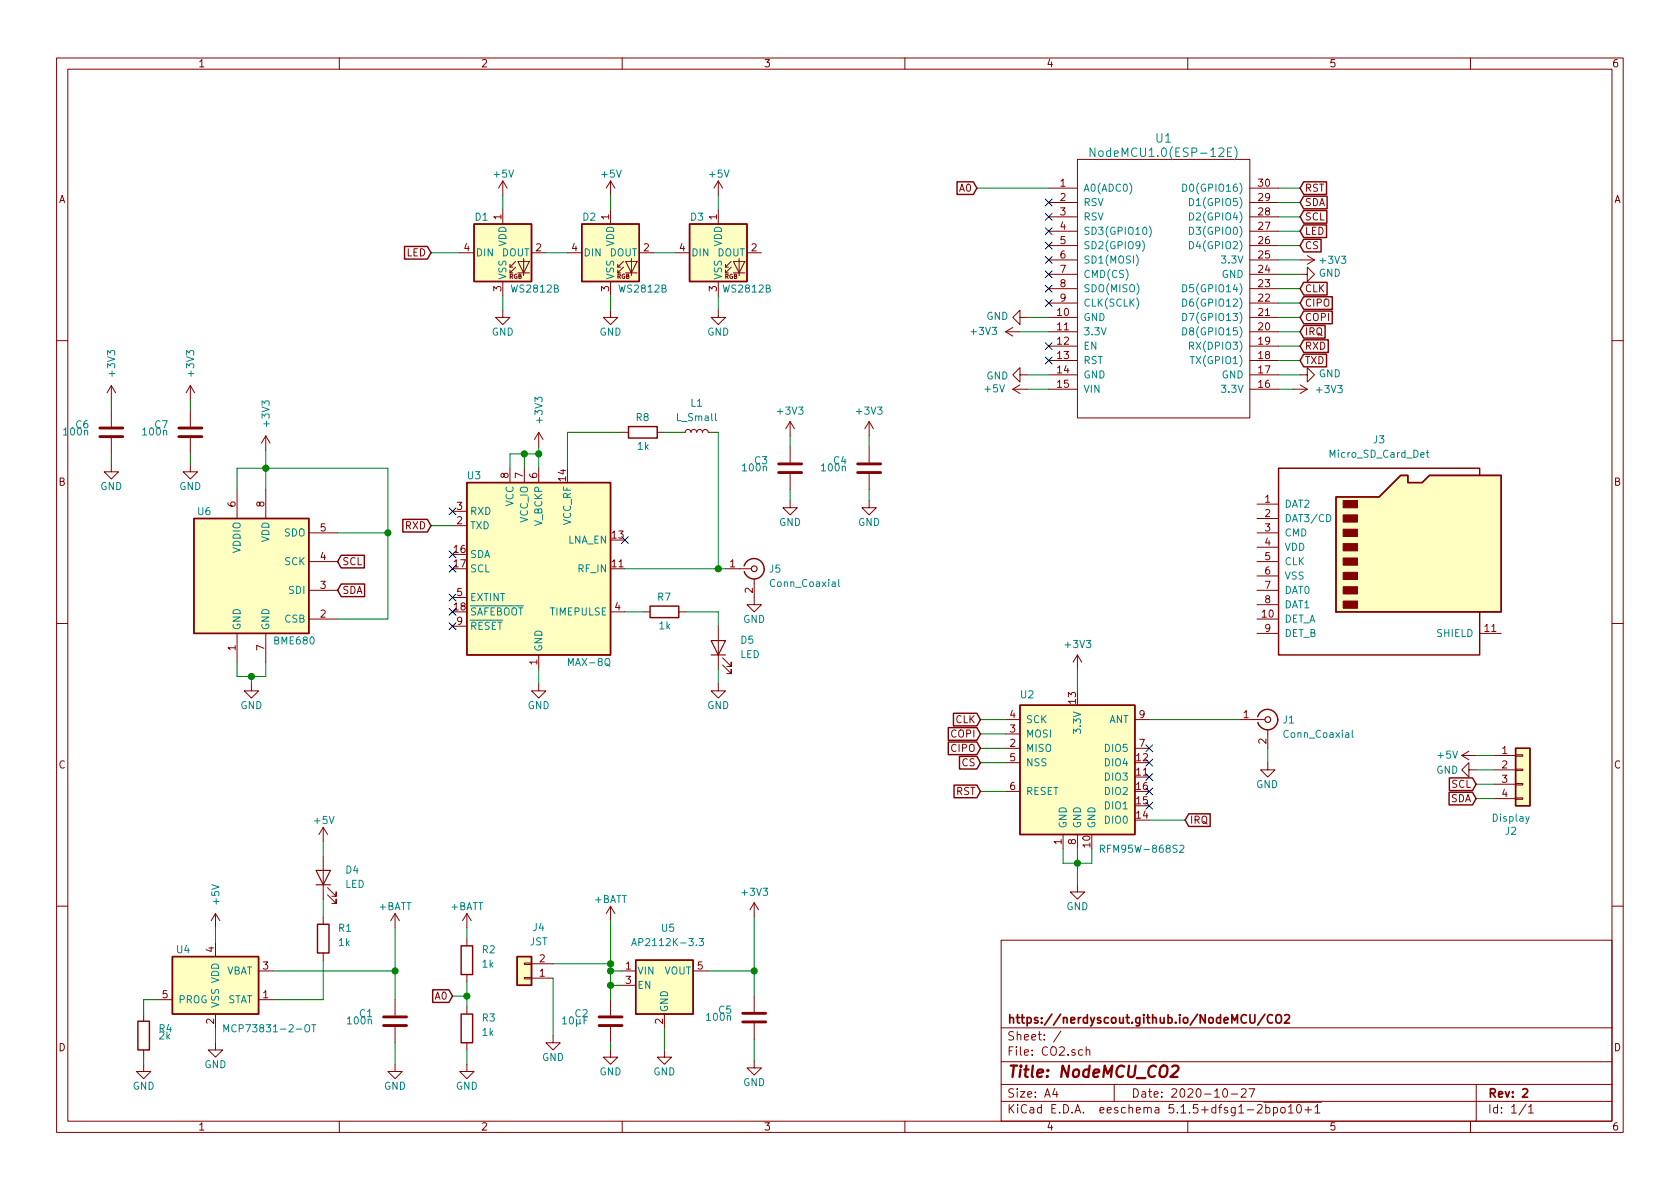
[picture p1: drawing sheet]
EESchema Schematic File Version 4
EELAYER 30 0
EELAYER END
$Descr A4 11693 8268
encoding utf-8
Sheet 1 1
Title "NodeMCU_CO2"
Date "2020-10-27"
Rev "2"
Comp "https://nerdyscout.github.io/NodeMCU/CO2"
Comment1 ""
Comment2 ""
Comment3 ""
Comment4 ""
$EndDescr
$Comp
L power:GND #PWR04
U 1 1
P 7150 2600
F 0 "#PWR04" H 7150 2350 50  0001 C CNN
F 1 "GND" V 7155 2472 50  0000 R CNN
F 2 "" H 7150 2600 50  0001 C CNN
F 3 "" H 7150 2600 50  0001 C CNN
	1    7150 2600
	0    1    1    0   
$EndComp
$Comp
L power:GND #PWR02
U 1 1
P 7150 2200
F 0 "#PWR02" H 7150 1950 50  0001 C CNN
F 1 "GND" V 7155 2072 50  0000 R CNN
F 2 "" H 7150 2200 50  0001 C CNN
F 3 "" H 7150 2200 50  0001 C CNN
	1    7150 2200
	0    1    -1   0   
$EndComp
$Comp
L power:GND #PWR01
U 1 1
P 9050 1900
F 0 "#PWR01" H 9050 1650 50  0001 C CNN
F 1 "GND" V 9055 1772 50  0000 R CNN
F 2 "" H 9050 1900 50  0001 C CNN
F 3 "" H 9050 1900 50  0001 C CNN
	1    9050 1900
	0    -1   -1   0   
$EndComp
Wire Wire Line
	9050 1900 8900 1900
Wire Wire Line
	7300 2600 7150 2600
Wire Wire Line
	7300 2200 7150 2200
Wire Wire Line
	7150 2700 7300 2700
Text GLabel 6800 1300 0    50   Input ~ 0
A0
NoConn ~ 7300 2100
NoConn ~ 7300 2000
NoConn ~ 7300 1900
NoConn ~ 7300 1800
NoConn ~ 7300 1500
NoConn ~ 7300 1400
NoConn ~ 7300 2400
NoConn ~ 7300 2500
Wire Wire Line
	6800 1300 7300 1300
$Comp
L power:+5V #PWR06
U 1 1
P 7150 2700
F 0 "#PWR06" H 7150 2550 50  0001 C CNN
F 1 "+5V" V 7150 2850 50  0000 L CNN
F 2 "" H 7150 2700 50  0001 C CNN
F 3 "" H 7150 2700 50  0001 C CNN
	1    7150 2700
	0    -1   -1   0   
$EndComp
$Comp
L Connector_Generic:Conn_01x04 J2
U 1 1
P 10600 5350
F 0 "J2" H 10518 4925 50  0000 C CNN
F 1 "Display" H 10518 5016 50  0000 C CNN
F 2 "Connector_PinHeader_2.54mm:PinHeader_1x04_P2.54mm_Vertical" H 10600 5350 50  0001 C CNN
F 3 "~" H 10600 5350 50  0001 C CNN
F 4 "PIS" H 10600 5350 50  0001 C CNN "Variant"
	1    10600 5350
	1    0    0    -1  
$EndComp
$Comp
L CO2-rescue:NodeMCU_1.0_(ESP-12E)-ESP8266-CO2-rescue U1
U 1 1
P 8100 2000
F 0 "U1" H 8100 3050 60  0000 C CNN
F 1 "NodeMCU1.0(ESP-12E)" H 8100 2950 60  0000 C CNN
F 2 "Module:NodeMCU_Amica" H 8100 2981 60  0001 C CNN
F 3 "" H 7500 1150 60  0000 C CNN
	1    8100 2000
	1    0    0    -1  
$EndComp
$Comp
L LED:WS2812B D2
U 1 1
P 4250 1750
F 0 "D2" H 4050 2000 50  0000 L CNN
F 1 "WS2812B" H 4300 1500 50  0000 L CNN
F 2 "LED_SMD:LED_WS2812B_PLCC4_5.0x5.0mm_P3.2mm" H 4300 1450 50  0001 L TNN
F 3 "https://cdn-shop.adafruit.com/datasheets/WS2812B.pdf" H 4350 1375 50  0001 L TNN
	1    4250 1750
	1    0    0    -1  
$EndComp
$Comp
L LED:WS2812B D3
U 1 1
P 5000 1750
F 0 "D3" H 4800 2000 50  0000 L CNN
F 1 "WS2812B" H 5025 1500 50  0000 L CNN
F 2 "LED_SMD:LED_WS2812B_PLCC4_5.0x5.0mm_P3.2mm" H 5050 1450 50  0001 L TNN
F 3 "https://cdn-shop.adafruit.com/datasheets/WS2812B.pdf" H 5100 1375 50  0001 L TNN
	1    5000 1750
	1    0    0    -1  
$EndComp
$Comp
L LED:WS2812B D1
U 1 1
P 3500 1750
F 0 "D1" H 3300 2000 50  0000 L CNN
F 1 "WS2812B" H 3550 1500 50  0000 L CNN
F 2 "LED_SMD:LED_WS2812B_PLCC4_5.0x5.0mm_P3.2mm" H 3550 1450 50  0001 L TNN
F 3 "https://cdn-shop.adafruit.com/datasheets/WS2812B.pdf" H 3600 1375 50  0001 L TNN
	1    3500 1750
	1    0    0    -1  
$EndComp
$Comp
L RF_Module:RFM95W-868S2 U2
U 1 1
P 7500 5300
F 0 "U2" H 7150 5775 50  0000 C CNN
F 1 "RFM95W-868S2" H 7950 4700 50  0000 C CNN
F 2 "RF_Module:HOPERF_RFM9XW_SMD" H 4200 6950 50  0001 C CNN
F 3 "https://www.hoperf.com/data/upload/portal/20181127/5bfcbea20e9ef.pdf" H 4200 6950 50  0001 C CNN
F 4 "-CO2,+IOT" H 7500 5300 50  0001 C CNN "Variant"
	1    7500 5300
	1    0    0    -1  
$EndComp
$Comp
L power:+3V3 #PWR07
U 1 1
P 9000 2700
F 0 "#PWR07" H 9000 2550 50  0001 C CNN
F 1 "+3V3" V 9000 2850 50  0000 L CNN
F 2 "" H 9000 2700 50  0001 C CNN
F 3 "" H 9000 2700 50  0001 C CNN
	1    9000 2700
	0    1    1    0   
$EndComp
Wire Wire Line
	9000 2700 8900 2700
$Comp
L power:GND #PWR05
U 1 1
P 9050 2600
F 0 "#PWR05" H 9050 2350 50  0001 C CNN
F 1 "GND" V 9055 2472 50  0000 R CNN
F 2 "" H 9050 2600 50  0001 C CNN
F 3 "" H 9050 2600 50  0001 C CNN
	1    9050 2600
	0    -1   -1   0   
$EndComp
Wire Wire Line
	9050 2600 8900 2600
$Comp
L power:+3V3 #PWR03
U 1 1
P 7100 2300
F 0 "#PWR03" H 7100 2150 50  0001 C CNN
F 1 "+3V3" V 7100 2450 50  0000 L CNN
F 2 "" H 7100 2300 50  0001 C CNN
F 3 "" H 7100 2300 50  0001 C CNN
	1    7100 2300
	0    -1   -1   0   
$EndComp
Wire Wire Line
	7100 2300 7300 2300
$Comp
L power:GND #PWR012
U 1 1
P 7500 6150
F 0 "#PWR012" H 7500 5900 50  0001 C CNN
F 1 "GND" H 7500 6000 50  0000 C CNN
F 2 "" H 7500 6150 50  0001 C CNN
F 3 "" H 7500 6150 50  0001 C CNN
	1    7500 6150
	1    0    0    -1  
$EndComp
Wire Wire Line
	7500 6150 7500 6000
Wire Wire Line
	7400 5900 7400 6000
Wire Wire Line
	7400 6000 7500 6000
Connection ~ 7500 6000
Wire Wire Line
	7500 6000 7500 5900
Wire Wire Line
	7600 6000 7600 5900
$Comp
L power:+3V3 #PWR08
U 1 1
P 7500 4650
F 0 "#PWR08" H 7500 4500 50  0001 C CNN
F 1 "+3V3" H 7400 4825 50  0000 L CNN
F 2 "" H 7500 4650 50  0001 C CNN
F 3 "" H 7500 4650 50  0001 C CNN
	1    7500 4650
	1    0    0    -1  
$EndComp
Wire Wire Line
	7500 4650 7500 4800
$Comp
L Connector:Conn_Coaxial J1
U 1 1
P 8825 5000
F 0 "J1" H 8925 5000 50  0000 L CNN
F 1 "Conn_Coaxial" H 8925 4900 50  0000 L CNN
F 2 "Connector_Coaxial:U.FL_Hirose_U.FL-R-SMT-1_Vertical" H 8825 5000 50  0001 C CNN
F 3 " ~" H 8825 5000 50  0001 C CNN
F 4 "-CO2,+IOT" H 8825 5000 50  0001 C CNN "Variant"
	1    8825 5000
	1    0    0    -1  
$EndComp
Wire Wire Line
	8625 5000 8000 5000
Wire Wire Line
	7500 6000 7600 6000
$Comp
L power:GND #PWR09
U 1 1
P 8825 5300
F 0 "#PWR09" H 8825 5050 50  0001 C CNN
F 1 "GND" H 8900 5150 50  0000 R CNN
F 2 "" H 8825 5300 50  0001 C CNN
F 3 "" H 8825 5300 50  0001 C CNN
	1    8825 5300
	1    0    0    -1  
$EndComp
Wire Wire Line
	8825 5300 8825 5200
$Comp
L power:GND #PWR0101
U 1 1
P 10275 5350
F 0 "#PWR0101" H 10275 5100 50  0001 C CNN
F 1 "GND" V 10275 5150 50  0000 C CNN
F 2 "" H 10275 5350 50  0001 C CNN
F 3 "" H 10275 5350 50  0001 C CNN
	1    10275 5350
	0    1    1    0   
$EndComp
$Comp
L power:+5V #PWR0102
U 1 1
P 10275 5250
F 0 "#PWR0102" H 10275 5100 50  0001 C CNN
F 1 "+5V" V 10275 5450 50  0000 C CNN
F 2 "" H 10275 5250 50  0001 C CNN
F 3 "" H 10275 5250 50  0001 C CNN
	1    10275 5250
	0    -1   -1   0   
$EndComp
Text GLabel 10275 5450 0    50   Input ~ 0
SCL
Text GLabel 10275 5550 0    50   Input ~ 0
SDA
Wire Wire Line
	10400 5550 10275 5550
Wire Wire Line
	10275 5450 10400 5450
Wire Wire Line
	10400 5350 10275 5350
Wire Wire Line
	10275 5250 10400 5250
$Comp
L power:GND #PWR0103
U 1 1
P 5000 2150
F 0 "#PWR0103" H 5000 1900 50  0001 C CNN
F 1 "GND" H 5000 2000 50  0000 C CNN
F 2 "" H 5000 2150 50  0001 C CNN
F 3 "" H 5000 2150 50  0001 C CNN
	1    5000 2150
	-1   0    0    -1  
$EndComp
$Comp
L power:GND #PWR0104
U 1 1
P 4250 2150
F 0 "#PWR0104" H 4250 1900 50  0001 C CNN
F 1 "GND" H 4250 2000 50  0000 C CNN
F 2 "" H 4250 2150 50  0001 C CNN
F 3 "" H 4250 2150 50  0001 C CNN
	1    4250 2150
	-1   0    0    -1  
$EndComp
$Comp
L power:GND #PWR0105
U 1 1
P 3500 2150
F 0 "#PWR0105" H 3500 1900 50  0001 C CNN
F 1 "GND" H 3500 2000 50  0000 C CNN
F 2 "" H 3500 2150 50  0001 C CNN
F 3 "" H 3500 2150 50  0001 C CNN
	1    3500 2150
	-1   0    0    -1  
$EndComp
Wire Wire Line
	3500 2150 3500 2050
Wire Wire Line
	4250 2150 4250 2050
Wire Wire Line
	5000 2150 5000 2050
Wire Wire Line
	3800 1750 3950 1750
Wire Wire Line
	4550 1750 4700 1750
Text GLabel 9050 2500 2    50   Input ~ 0
TXD
Text GLabel 9050 2400 2    50   Input ~ 0
RXD
Wire Wire Line
	9050 2500 8900 2500
Wire Wire Line
	8900 2400 9050 2400
Text GLabel 9050 1500 2    50   Input ~ 0
SCL
Text GLabel 9050 1400 2    50   Input ~ 0
SDA
Wire Wire Line
	9050 1500 8900 1500
Wire Wire Line
	8900 1400 9050 1400
$Comp
L power:+3V3 #PWR0106
U 1 1
P 9050 1800
F 0 "#PWR0106" H 9050 1650 50  0001 C CNN
F 1 "+3V3" V 9050 1925 50  0000 L CNN
F 2 "" H 9050 1800 50  0001 C CNN
F 3 "" H 9050 1800 50  0001 C CNN
	1    9050 1800
	0    1    1    0   
$EndComp
Wire Wire Line
	9050 1800 8900 1800
Text GLabel 9050 2200 2    50   Input ~ 0
COPI
Text GLabel 9050 2100 2    50   Input ~ 0
CIPO
Text GLabel 9050 2000 2    50   Input ~ 0
CLK
Wire Wire Line
	9050 2300 8900 2300
Wire Wire Line
	8900 2200 9050 2200
Wire Wire Line
	9050 2100 8900 2100
Wire Wire Line
	8900 2000 9050 2000
Text GLabel 6825 5300 0    50   Input ~ 0
CS
Text GLabel 6825 5100 0    50   Input ~ 0
COPI
Text GLabel 6825 5200 0    50   Input ~ 0
CIPO
Text GLabel 6825 5000 0    50   Input ~ 0
CLK
Wire Wire Line
	6825 5300 7000 5300
Wire Wire Line
	7000 5200 6825 5200
Wire Wire Line
	6825 5100 7000 5100
Wire Wire Line
	7000 5000 6825 5000
NoConn ~ 8000 5200
NoConn ~ 8000 5600
NoConn ~ 8000 5500
NoConn ~ 8000 5400
NoConn ~ 8000 5300
NoConn ~ 7300 1700
$Comp
L Regulator_Linear:AP2112K-3.3 U5
U 1 1
P 4625 6850
F 0 "U5" H 4650 7250 50  0000 C CNN
F 1 "AP2112K-3.3" H 4650 7150 50  0000 C CNN
F 2 "Package_TO_SOT_SMD:SOT-23-5" H 4625 7175 50  0001 C CNN
F 3 "https://www.diodes.com/assets/Datasheets/AP2112.pdf" H 4625 6950 50  0001 C CNN
	1    4625 6850
	1    0    0    -1  
$EndComp
$Comp
L power:GND #PWR0107
U 1 1
P 4625 7300
F 0 "#PWR0107" H 4625 7050 50  0001 C CNN
F 1 "GND" H 4625 7150 50  0000 C CNN
F 2 "" H 4625 7300 50  0001 C CNN
F 3 "" H 4625 7300 50  0001 C CNN
	1    4625 7300
	1    0    0    -1  
$EndComp
Wire Wire Line
	4625 7300 4625 7150
Wire Wire Line
	4325 6850 4250 6850
Wire Wire Line
	4250 6850 4250 6750
Wire Wire Line
	4325 6750 4250 6750
Connection ~ 4250 6750
$Comp
L Device:C C2
U 1 1
P 4250 7100
F 0 "C2" H 4100 7050 50  0000 R CNN
F 1 "10µF" H 4100 7100 50  0000 R CNN
F 2 "Capacitor_SMD:C_0603_1608Metric" H 4288 6950 50  0001 C CNN
F 3 "~" H 4250 7100 50  0001 C CNN
	1    4250 7100
	1    0    0    1   
$EndComp
$Comp
L power:GND #PWR0108
U 1 1
P 4250 7300
F 0 "#PWR0108" H 4250 7050 50  0001 C CNN
F 1 "GND" H 4250 7150 50  0000 C CNN
F 2 "" H 4250 7300 50  0001 C CNN
F 3 "" H 4250 7300 50  0001 C CNN
	1    4250 7300
	1    0    0    -1  
$EndComp
Wire Wire Line
	4250 6950 4250 6850
Connection ~ 4250 6850
Wire Wire Line
	4250 7250 4250 7300
Wire Wire Line
	4250 6400 4250 6700
$Comp
L power:+BATT #PWR0109
U 1 1
P 4250 6400
F 0 "#PWR0109" H 4250 6250 50  0001 C CNN
F 1 "+BATT" H 4250 6550 50  0000 C CNN
F 2 "" H 4250 6400 50  0001 C CNN
F 3 "" H 4250 6400 50  0001 C CNN
	1    4250 6400
	1    0    0    -1  
$EndComp
$Comp
L power:+3V3 #PWR0110
U 1 1
P 5250 6375
F 0 "#PWR0110" H 5250 6225 50  0001 C CNN
F 1 "+3V3" H 5150 6550 50  0000 L CNN
F 2 "" H 5250 6375 50  0001 C CNN
F 3 "" H 5250 6375 50  0001 C CNN
	1    5250 6375
	1    0    0    -1  
$EndComp
$Comp
L Battery_Management:MCP73831-2-OT U4
U 1 1
P 1500 6850
F 0 "U4" H 1275 7100 50  0000 C CNN
F 1 "MCP73831-2-OT" H 1875 6550 50  0000 C CNN
F 2 "Package_TO_SOT_SMD:SOT-23-5" H 1550 6600 50  0001 L CIN
F 3 "http://ww1.microchip.com/downloads/en/DeviceDoc/20001984g.pdf" H 1350 6800 50  0001 C CNN
	1    1500 6850
	1    0    0    -1  
$EndComp
$Comp
L power:+BATT #PWR0111
U 1 1
P 2750 6450
F 0 "#PWR0111" H 2750 6300 50  0001 C CNN
F 1 "+BATT" H 2750 6600 50  0000 C CNN
F 2 "" H 2750 6450 50  0001 C CNN
F 3 "" H 2750 6450 50  0001 C CNN
	1    2750 6450
	1    0    0    -1  
$EndComp
Wire Wire Line
	2750 6750 2750 6450
$Comp
L power:+5V #PWR0112
U 1 1
P 1500 6450
F 0 "#PWR0112" H 1500 6300 50  0001 C CNN
F 1 "+5V" V 1500 6600 50  0000 L CNN
F 2 "" H 1500 6450 50  0001 C CNN
F 3 "" H 1500 6450 50  0001 C CNN
	1    1500 6450
	1    0    0    -1  
$EndComp
Wire Wire Line
	1500 6550 1500 6450
$Comp
L power:GND #PWR0113
U 1 1
P 1500 7250
F 0 "#PWR0113" H 1500 7000 50  0001 C CNN
F 1 "GND" H 1500 7100 50  0000 C CNN
F 2 "" H 1500 7250 50  0001 C CNN
F 3 "" H 1500 7250 50  0001 C CNN
	1    1500 7250
	1    0    0    -1  
$EndComp
Wire Wire Line
	1500 7250 1500 7150
$Comp
L Device:C C1
U 1 1
P 2750 7100
F 0 "C1" H 2600 7050 50  0000 R CNN
F 1 "100n" H 2600 7100 50  0000 R CNN
F 2 "Capacitor_SMD:C_0603_1608Metric" H 2788 6950 50  0001 C CNN
F 3 "~" H 2750 7100 50  0001 C CNN
	1    2750 7100
	1    0    0    1   
$EndComp
Wire Wire Line
	1900 6750 2750 6750
Connection ~ 2750 6750
Wire Wire Line
	2750 6750 2750 6950
$Comp
L power:GND #PWR0114
U 1 1
P 2750 7400
F 0 "#PWR0114" H 2750 7150 50  0001 C CNN
F 1 "GND" H 2750 7250 50  0000 C CNN
F 2 "" H 2750 7400 50  0001 C CNN
F 3 "" H 2750 7400 50  0001 C CNN
	1    2750 7400
	1    0    0    -1  
$EndComp
Wire Wire Line
	2750 7400 2750 7250
$Comp
L Device:R R4
U 1 1
P 1000 7200
F 0 "R4" H 1100 7250 50  0000 L CNN
F 1 "2k" H 1100 7200 50  0000 L CNN
F 2 "Resistor_SMD:R_0603_1608Metric" V 930 7200 50  0001 C CNN
F 3 "~" H 1000 7200 50  0001 C CNN
	1    1000 7200
	1    0    0    -1  
$EndComp
$Comp
L power:GND #PWR0115
U 1 1
P 1000 7400
F 0 "#PWR0115" H 1000 7150 50  0001 C CNN
F 1 "GND" H 1000 7250 50  0000 C CNN
F 2 "" H 1000 7400 50  0001 C CNN
F 3 "" H 1000 7400 50  0001 C CNN
	1    1000 7400
	1    0    0    -1  
$EndComp
Wire Wire Line
	1100 6950 1000 6950
Wire Wire Line
	1000 7050 1000 6950
Wire Wire Line
	1000 7400 1000 7350
$Comp
L Device:R R1
U 1 1
P 2250 6525
F 0 "R1" H 2350 6600 50  0000 L CNN
F 1 "1k" H 2350 6500 50  0000 L CNN
F 2 "Resistor_SMD:R_0603_1608Metric" V 2180 6525 50  0001 C CNN
F 3 "~" H 2250 6525 50  0001 C CNN
	1    2250 6525
	1    0    0    -1  
$EndComp
Wire Wire Line
	1900 6950 2250 6950
Wire Wire Line
	2250 6950 2250 6675
$Comp
L Device:LED D4
U 1 1
P 2250 6100
F 0 "D4" V 2300 5950 50  0000 R CNN
F 1 "LED" V 2200 5950 50  0000 R CNN
F 2 "LED_SMD:LED_0603_1608Metric" H 2250 6100 50  0001 C CNN
F 3 "~" H 2250 6100 50  0001 C CNN
	1    2250 6100
	0    -1   -1   0   
$EndComp
Wire Wire Line
	2250 6375 2250 6250
$Comp
L power:+5V #PWR0116
U 1 1
P 2250 5850
F 0 "#PWR0116" H 2250 5700 50  0001 C CNN
F 1 "+5V" H 2175 6000 50  0000 L CNN
F 2 "" H 2250 5850 50  0001 C CNN
F 3 "" H 2250 5850 50  0001 C CNN
	1    2250 5850
	1    0    0    -1  
$EndComp
Wire Wire Line
	2250 5850 2250 5950
$Comp
L Device:R R3
U 1 1
P 3250 7150
F 0 "R3" H 3350 7225 50  0000 L CNN
F 1 "1k" H 3350 7125 50  0000 L CNN
F 2 "Resistor_SMD:R_0603_1608Metric" V 3180 7150 50  0001 C CNN
F 3 "~" H 3250 7150 50  0001 C CNN
	1    3250 7150
	1    0    0    -1  
$EndComp
$Comp
L Device:R R2
U 1 1
P 3250 6675
F 0 "R2" H 3350 6750 50  0000 L CNN
F 1 "1k" H 3350 6650 50  0000 L CNN
F 2 "Resistor_SMD:R_0603_1608Metric" V 3180 6675 50  0001 C CNN
F 3 "~" H 3250 6675 50  0001 C CNN
	1    3250 6675
	1    0    0    -1  
$EndComp
$Comp
L power:+BATT #PWR0117
U 1 1
P 3250 6450
F 0 "#PWR0117" H 3250 6300 50  0001 C CNN
F 1 "+BATT" H 3250 6600 50  0000 C CNN
F 2 "" H 3250 6450 50  0001 C CNN
F 3 "" H 3250 6450 50  0001 C CNN
	1    3250 6450
	1    0    0    -1  
$EndComp
Wire Wire Line
	3250 6450 3250 6525
Wire Wire Line
	3250 6825 3250 6925
$Comp
L power:GND #PWR0118
U 1 1
P 3250 7400
F 0 "#PWR0118" H 3250 7150 50  0001 C CNN
F 1 "GND" H 3250 7250 50  0000 C CNN
F 2 "" H 3250 7400 50  0001 C CNN
F 3 "" H 3250 7400 50  0001 C CNN
	1    3250 7400
	1    0    0    -1  
$EndComp
Wire Wire Line
	3250 7300 3250 7400
Text GLabel 3150 6925 0    50   Input ~ 0
A0
Wire Wire Line
	3150 6925 3250 6925
Connection ~ 3250 6925
Wire Wire Line
	3250 6925 3250 7000
$Comp
L Connector_Generic:Conn_01x02 J4
U 1 1
P 3650 6800
F 0 "J4" H 3550 6450 50  0000 C CNN
F 1 "JST" H 3550 6550 50  0000 C CNN
F 2 "Connector_JST:JST_PH_S2B-PH-SM4-TB_1x02-1MP_P2.00mm_Horizontal" H 3650 6800 50  0001 C CNN
F 3 "~" H 3650 6800 50  0001 C CNN
	1    3650 6800
	-1   0    0    1   
$EndComp
$Comp
L power:GND #PWR0119
U 1 1
P 3850 7200
F 0 "#PWR0119" H 3850 6950 50  0001 C CNN
F 1 "GND" H 3850 7050 50  0000 C CNN
F 2 "" H 3850 7200 50  0001 C CNN
F 3 "" H 3850 7200 50  0001 C CNN
	1    3850 7200
	1    0    0    -1  
$EndComp
Wire Wire Line
	3850 7200 3850 6800
Wire Wire Line
	3850 6700 4250 6700
Connection ~ 4250 6700
Wire Wire Line
	4250 6700 4250 6750
Text GLabel 8250 5700 2    50   Input ~ 0
IRQ
Text GLabel 6825 5500 0    50   Input ~ 0
RST
Wire Wire Line
	6825 5500 7000 5500
Wire Wire Line
	8250 5700 8000 5700
Text GLabel 9050 2300 2    50   Input ~ 0
IRQ
Text GLabel 9050 1700 2    50   Input ~ 0
CS
Wire Wire Line
	9050 1700 8900 1700
Text GLabel 9050 1300 2    50   Input ~ 0
RST
Wire Wire Line
	9050 1300 8900 1300
$Comp
L power:+5V #PWR0120
U 1 1
P 3500 1350
F 0 "#PWR0120" H 3500 1200 50  0001 C CNN
F 1 "+5V" H 3425 1500 50  0000 L CNN
F 2 "" H 3500 1350 50  0001 C CNN
F 3 "" H 3500 1350 50  0001 C CNN
	1    3500 1350
	1    0    0    -1  
$EndComp
$Comp
L power:+5V #PWR0121
U 1 1
P 4250 1350
F 0 "#PWR0121" H 4250 1200 50  0001 C CNN
F 1 "+5V" H 4175 1500 50  0000 L CNN
F 2 "" H 4250 1350 50  0001 C CNN
F 3 "" H 4250 1350 50  0001 C CNN
	1    4250 1350
	1    0    0    -1  
$EndComp
$Comp
L power:+5V #PWR0122
U 1 1
P 5000 1350
F 0 "#PWR0122" H 5000 1200 50  0001 C CNN
F 1 "+5V" H 4925 1500 50  0000 L CNN
F 2 "" H 5000 1350 50  0001 C CNN
F 3 "" H 5000 1350 50  0001 C CNN
	1    5000 1350
	1    0    0    -1  
$EndComp
Wire Wire Line
	5000 1450 5000 1350
Wire Wire Line
	4250 1450 4250 1350
Wire Wire Line
	3500 1450 3500 1350
NoConn ~ 7300 1600
Text GLabel 9050 1600 2    50   Input ~ 0
LED
Wire Wire Line
	8900 1600 9050 1600
Text GLabel 3000 1750 0    50   Input ~ 0
LED
$Comp
L RF_GPS:MAX-8Q U3
U 1 1
P 3750 3950
F 0 "U3" H 3300 4600 50  0000 C CNN
F 1 "MAX-8Q" H 4100 3300 50  0000 C CNN
F 2 "RF_GPS:ublox_MAX" H 4150 3300 50  0001 C CNN
F 3 "https://www.u-blox.com/sites/default/files/MAX-8_DataSheet_%28UBX-16000093%29.pdf" H 3750 3950 50  0001 C CNN
F 4 "-CO2,+IOT" H 3750 3950 50  0001 C CNN "Variant"
	1    3750 3950
	1    0    0    -1  
$EndComp
$Comp
L power:GND #PWR0125
U 1 1
P 3750 4750
F 0 "#PWR0125" H 3750 4500 50  0001 C CNN
F 1 "GND" H 3750 4600 50  0000 C CNN
F 2 "" H 3750 4750 50  0001 C CNN
F 3 "" H 3750 4750 50  0001 C CNN
	1    3750 4750
	1    0    0    -1  
$EndComp
$Comp
L power:+3V3 #PWR0126
U 1 1
P 3750 3100
F 0 "#PWR0126" H 3750 2950 50  0001 C CNN
F 1 "+3V3" V 3750 3250 50  0000 L CNN
F 2 "" H 3750 3100 50  0001 C CNN
F 3 "" H 3750 3100 50  0001 C CNN
	1    3750 3100
	1    0    0    -1  
$EndComp
Wire Wire Line
	3750 3250 3750 3150
Wire Wire Line
	3550 3250 3550 3150
Wire Wire Line
	3550 3150 3650 3150
Connection ~ 3750 3150
Wire Wire Line
	3750 3150 3750 3100
Wire Wire Line
	3650 3250 3650 3150
Connection ~ 3650 3150
Wire Wire Line
	3650 3150 3750 3150
$Comp
L Device:R R7
U 1 1
P 4625 4250
F 0 "R7" V 4725 4200 50  0000 L CNN
F 1 "1k" V 4525 4200 50  0000 L CNN
F 2 "Resistor_SMD:R_0603_1608Metric" V 4555 4250 50  0001 C CNN
F 3 "~" H 4625 4250 50  0001 C CNN
F 4 "-CO2,+IOT" H 4625 4250 50  0001 C CNN "Variant"
	1    4625 4250
	0    -1   -1   0   
$EndComp
$Comp
L Device:LED D5
U 1 1
P 5000 4500
F 0 "D5" V 5050 4350 50  0000 R CNN
F 1 "LED" V 4950 4350 50  0000 R CNN
F 2 "LED_SMD:LED_0603_1608Metric" H 5000 4500 50  0001 C CNN
F 3 "~" H 5000 4500 50  0001 C CNN
F 4 "-CO2,+IOT" H 5000 4500 50  0001 C CNN "Variant"
	1    5000 4500
	0    -1   -1   0   
$EndComp
Wire Wire Line
	5000 4350 5000 4250
Wire Wire Line
	5000 4250 4775 4250
Wire Wire Line
	4475 4250 4350 4250
$Comp
L power:GND #PWR0127
U 1 1
P 5000 4750
F 0 "#PWR0127" H 5000 4500 50  0001 C CNN
F 1 "GND" H 5000 4600 50  0000 C CNN
F 2 "" H 5000 4750 50  0001 C CNN
F 3 "" H 5000 4750 50  0001 C CNN
	1    5000 4750
	1    0    0    -1  
$EndComp
Wire Wire Line
	5000 4750 5000 4650
Wire Wire Line
	3750 4750 3750 4650
Text GLabel 3000 3650 0    50   Input ~ 0
RXD
Wire Wire Line
	3000 3650 3150 3650
$Comp
L Connector:Conn_Coaxial J5
U 1 1
P 5250 3950
F 0 "J5" H 5350 3950 50  0000 L CNN
F 1 "Conn_Coaxial" H 5350 3850 50  0000 L CNN
F 2 "Connector_Coaxial:U.FL_Hirose_U.FL-R-SMT-1_Vertical" H 5250 3950 50  0001 C CNN
F 3 " ~" H 5250 3950 50  0001 C CNN
F 4 "-CO2,+IOT" H 5250 3950 50  0001 C CNN "Variant"
	1    5250 3950
	1    0    0    -1  
$EndComp
$Comp
L power:GND #PWR0128
U 1 1
P 5250 4150
F 0 "#PWR0128" H 5250 3900 50  0001 C CNN
F 1 "GND" H 5250 4000 50  0000 C CNN
F 2 "" H 5250 4150 50  0001 C CNN
F 3 "" H 5250 4150 50  0001 C CNN
	1    5250 4150
	1    0    0    -1  
$EndComp
Wire Wire Line
	5050 3950 5000 3950
$Comp
L Device:C C4
U 1 1
P 6050 3250
F 0 "C4" H 5900 3200 50  0000 R CNN
F 1 "100n" H 5900 3250 50  0000 R CNN
F 2 "Capacitor_SMD:C_0603_1608Metric" H 6088 3100 50  0001 C CNN
F 3 "~" H 6050 3250 50  0001 C CNN
F 4 "-CO2,+IOT" H 6050 3250 50  0001 C CNN "Variant"
	1    6050 3250
	1    0    0    1   
$EndComp
$Comp
L power:GND #PWR0129
U 1 1
P 6050 3475
F 0 "#PWR0129" H 6050 3225 50  0001 C CNN
F 1 "GND" H 6050 3325 50  0000 C CNN
F 2 "" H 6050 3475 50  0001 C CNN
F 3 "" H 6050 3475 50  0001 C CNN
	1    6050 3475
	1    0    0    -1  
$EndComp
$Comp
L power:+3V3 #PWR0130
U 1 1
P 6050 3025
F 0 "#PWR0130" H 6050 2875 50  0001 C CNN
F 1 "+3V3" H 6050 3200 50  0000 C CNN
F 2 "" H 6050 3025 50  0001 C CNN
F 3 "" H 6050 3025 50  0001 C CNN
	1    6050 3025
	1    0    0    -1  
$EndComp
Wire Wire Line
	6050 3025 6050 3100
Wire Wire Line
	6050 3400 6050 3475
$Comp
L Device:C C3
U 1 1
P 5500 3250
F 0 "C3" H 5350 3200 50  0000 R CNN
F 1 "100n" H 5350 3250 50  0000 R CNN
F 2 "Capacitor_SMD:C_0603_1608Metric" H 5538 3100 50  0001 C CNN
F 3 "~" H 5500 3250 50  0001 C CNN
F 4 "-CO2,+IOT" H 5500 3250 50  0001 C CNN "Variant"
	1    5500 3250
	1    0    0    1   
$EndComp
$Comp
L power:GND #PWR0131
U 1 1
P 5500 3475
F 0 "#PWR0131" H 5500 3225 50  0001 C CNN
F 1 "GND" H 5500 3325 50  0000 C CNN
F 2 "" H 5500 3475 50  0001 C CNN
F 3 "" H 5500 3475 50  0001 C CNN
	1    5500 3475
	1    0    0    -1  
$EndComp
$Comp
L power:+3V3 #PWR0132
U 1 1
P 5500 3025
F 0 "#PWR0132" H 5500 2875 50  0001 C CNN
F 1 "+3V3" H 5500 3200 50  0000 C CNN
F 2 "" H 5500 3025 50  0001 C CNN
F 3 "" H 5500 3025 50  0001 C CNN
	1    5500 3025
	1    0    0    -1  
$EndComp
Wire Wire Line
	5500 3025 5500 3100
Wire Wire Line
	5500 3400 5500 3475
$Comp
L Device:C C5
U 1 1
P 5250 7075
F 0 "C5" H 5100 7025 50  0000 R CNN
F 1 "100n" H 5100 7075 50  0000 R CNN
F 2 "Capacitor_SMD:C_0603_1608Metric" H 5288 6925 50  0001 C CNN
F 3 "~" H 5250 7075 50  0001 C CNN
	1    5250 7075
	1    0    0    1   
$EndComp
$Comp
L power:GND #PWR0133
U 1 1
P 5250 7375
F 0 "#PWR0133" H 5250 7125 50  0001 C CNN
F 1 "GND" H 5250 7225 50  0000 C CNN
F 2 "" H 5250 7375 50  0001 C CNN
F 3 "" H 5250 7375 50  0001 C CNN
	1    5250 7375
	1    0    0    -1  
$EndComp
Wire Wire Line
	5250 7375 5250 7225
Wire Wire Line
	5250 6375 5250 6750
Wire Wire Line
	4925 6750 5250 6750
Connection ~ 5250 6750
Wire Wire Line
	5250 6750 5250 6925
NoConn ~ 3150 3550
NoConn ~ 3150 3850
NoConn ~ 3150 3950
NoConn ~ 3150 4150
NoConn ~ 3150 4250
NoConn ~ 3150 4350
NoConn ~ 4350 3750
$Comp
L Sensor:BME680 U6
U 1 1
P 1750 4000
F 0 "U6" H 1475 4450 50  0000 R CNN
F 1 "BME680" H 2200 3550 50  0000 R CNN
F 2 "Package_LGA:Bosch_LGA-8_3x3mm_P0.8mm_ClockwisePinNumbering" H 3200 3550 50  0001 C CNN
F 3 "https://ae-bst.resource.bosch.com/media/_tech/media/datasheets/BST-BME680-DS001.pdf" H 1750 3800 50  0001 C CNN
	1    1750 4000
	1    0    0    -1  
$EndComp
$Comp
L Device:C C7
U 1 1
P 1325 3000
F 0 "C7" H 1175 2950 50  0000 R CNN
F 1 "100n" H 1175 3000 50  0000 R CNN
F 2 "Capacitor_SMD:C_0603_1608Metric" H 1363 2850 50  0001 C CNN
F 3 "~" H 1325 3000 50  0001 C CNN
F 4 "-CO2,+IOT" H 1325 3000 50  0001 C CNN "Variant"
	1    1325 3000
	1    0    0    1   
$EndComp
$Comp
L power:GND #PWR0134
U 1 1
P 1325 3225
F 0 "#PWR0134" H 1325 2975 50  0001 C CNN
F 1 "GND" H 1325 3075 50  0000 C CNN
F 2 "" H 1325 3225 50  0001 C CNN
F 3 "" H 1325 3225 50  0001 C CNN
	1    1325 3225
	1    0    0    -1  
$EndComp
$Comp
L power:+3V3 #PWR0135
U 1 1
P 1325 2775
F 0 "#PWR0135" H 1325 2625 50  0001 C CNN
F 1 "+3V3" V 1325 2925 50  0000 L CNN
F 2 "" H 1325 2775 50  0001 C CNN
F 3 "" H 1325 2775 50  0001 C CNN
	1    1325 2775
	1    0    0    -1  
$EndComp
Wire Wire Line
	1325 2775 1325 2850
Wire Wire Line
	1325 3150 1325 3225
$Comp
L Device:C C6
U 1 1
P 775 3000
F 0 "C6" H 625 2950 50  0000 R CNN
F 1 "100n" H 625 3000 50  0000 R CNN
F 2 "Capacitor_SMD:C_0603_1608Metric" H 813 2850 50  0001 C CNN
F 3 "~" H 775 3000 50  0001 C CNN
F 4 "-CO2,+IOT" H 775 3000 50  0001 C CNN "Variant"
	1    775  3000
	1    0    0    1   
$EndComp
$Comp
L power:GND #PWR0136
U 1 1
P 775 3225
F 0 "#PWR0136" H 775 2975 50  0001 C CNN
F 1 "GND" H 775 3075 50  0000 C CNN
F 2 "" H 775 3225 50  0001 C CNN
F 3 "" H 775 3225 50  0001 C CNN
	1    775  3225
	1    0    0    -1  
$EndComp
$Comp
L power:+3V3 #PWR0137
U 1 1
P 775 2775
F 0 "#PWR0137" H 775 2625 50  0001 C CNN
F 1 "+3V3" V 775 2925 50  0000 L CNN
F 2 "" H 775 2775 50  0001 C CNN
F 3 "" H 775 2775 50  0001 C CNN
	1    775  2775
	1    0    0    -1  
$EndComp
Wire Wire Line
	775  2775 775  2850
Wire Wire Line
	775  3150 775  3225
Text GLabel 2350 3900 2    50   Input ~ 0
SCL
Text GLabel 2350 4100 2    50   Input ~ 0
SDA
Wire Wire Line
	1650 4600 1650 4700
Wire Wire Line
	1650 4700 1750 4700
Wire Wire Line
	1850 4700 1850 4600
$Comp
L power:GND #PWR0138
U 1 1
P 1750 4750
F 0 "#PWR0138" H 1750 4500 50  0001 C CNN
F 1 "GND" H 1750 4600 50  0000 C CNN
F 2 "" H 1750 4750 50  0001 C CNN
F 3 "" H 1750 4750 50  0001 C CNN
	1    1750 4750
	1    0    0    -1  
$EndComp
Wire Wire Line
	1750 4750 1750 4700
Connection ~ 1750 4700
Wire Wire Line
	1750 4700 1850 4700
Wire Wire Line
	2350 4300 2700 4300
Wire Wire Line
	2700 4300 2700 3700
Wire Wire Line
	2700 3250 1850 3250
Wire Wire Line
	1850 3250 1850 3400
Wire Wire Line
	1850 3250 1650 3250
Wire Wire Line
	1650 3250 1650 3400
Connection ~ 1850 3250
Wire Wire Line
	2350 3700 2700 3700
Connection ~ 2700 3700
Wire Wire Line
	2700 3700 2700 3250
$Comp
L power:+3V3 #PWR0139
U 1 1
P 1850 3125
F 0 "#PWR0139" H 1850 2975 50  0001 C CNN
F 1 "+3V3" V 1850 3275 50  0000 L CNN
F 2 "" H 1850 3125 50  0001 C CNN
F 3 "" H 1850 3125 50  0001 C CNN
	1    1850 3125
	1    0    0    -1  
$EndComp
Wire Wire Line
	1850 3125 1850 3250
$Comp
L Connector:Micro_SD_Card_Det J3
U 1 1
P 9650 3900
F 0 "J3" H 9600 4750 50  0000 C CNN
F 1 "Micro_SD_Card_Det" H 9600 4650 50  0000 C CNN
F 2 "Connector_Card:microSD_HC_Molex_104031-0811" H 11700 4600 50  0001 C CNN
F 3 "https://www.hirose.com/product/en/download_file/key_name/DM3/category/Catalog/doc_file_id/49662/?file_category_id=4&item_id=195&is_series=1" H 9650 4000 50  0001 C CNN
	1    9650 3900
	1    0    0    -1  
$EndComp
$Comp
L Device:R R8
U 1 1
P 4475 3000
F 0 "R8" V 4575 2950 50  0000 L CNN
F 1 "1k" V 4375 2950 50  0000 L CNN
F 2 "Resistor_SMD:R_0402_1005Metric" V 4405 3000 50  0001 C CNN
F 3 "~" H 4475 3000 50  0001 C CNN
F 4 "-CO2,+IOT" H 4475 3000 50  0001 C CNN "Variant"
	1    4475 3000
	0    -1   -1   0   
$EndComp
$Comp
L Device:L_Small L1
U 1 1
P 4850 3000
F 0 "L1" V 5050 3000 50  0000 C CNN
F 1 "L_Small" V 4950 3000 50  0000 C CNN
F 2 "Inductor_SMD:L_0402_1005Metric" H 4850 3000 50  0001 C CNN
F 3 "~" H 4850 3000 50  0001 C CNN
	1    4850 3000
	0    -1   -1   0   
$EndComp
Wire Wire Line
	4950 3000 5000 3000
Wire Wire Line
	5000 3000 5000 3950
Connection ~ 5000 3950
Wire Wire Line
	5000 3950 4350 3950
Wire Wire Line
	4750 3000 4625 3000
Wire Wire Line
	4325 3000 3950 3000
Wire Wire Line
	3950 3000 3950 3250
Wire Wire Line
	3000 1750 3200 1750
$EndSCHEMATC
